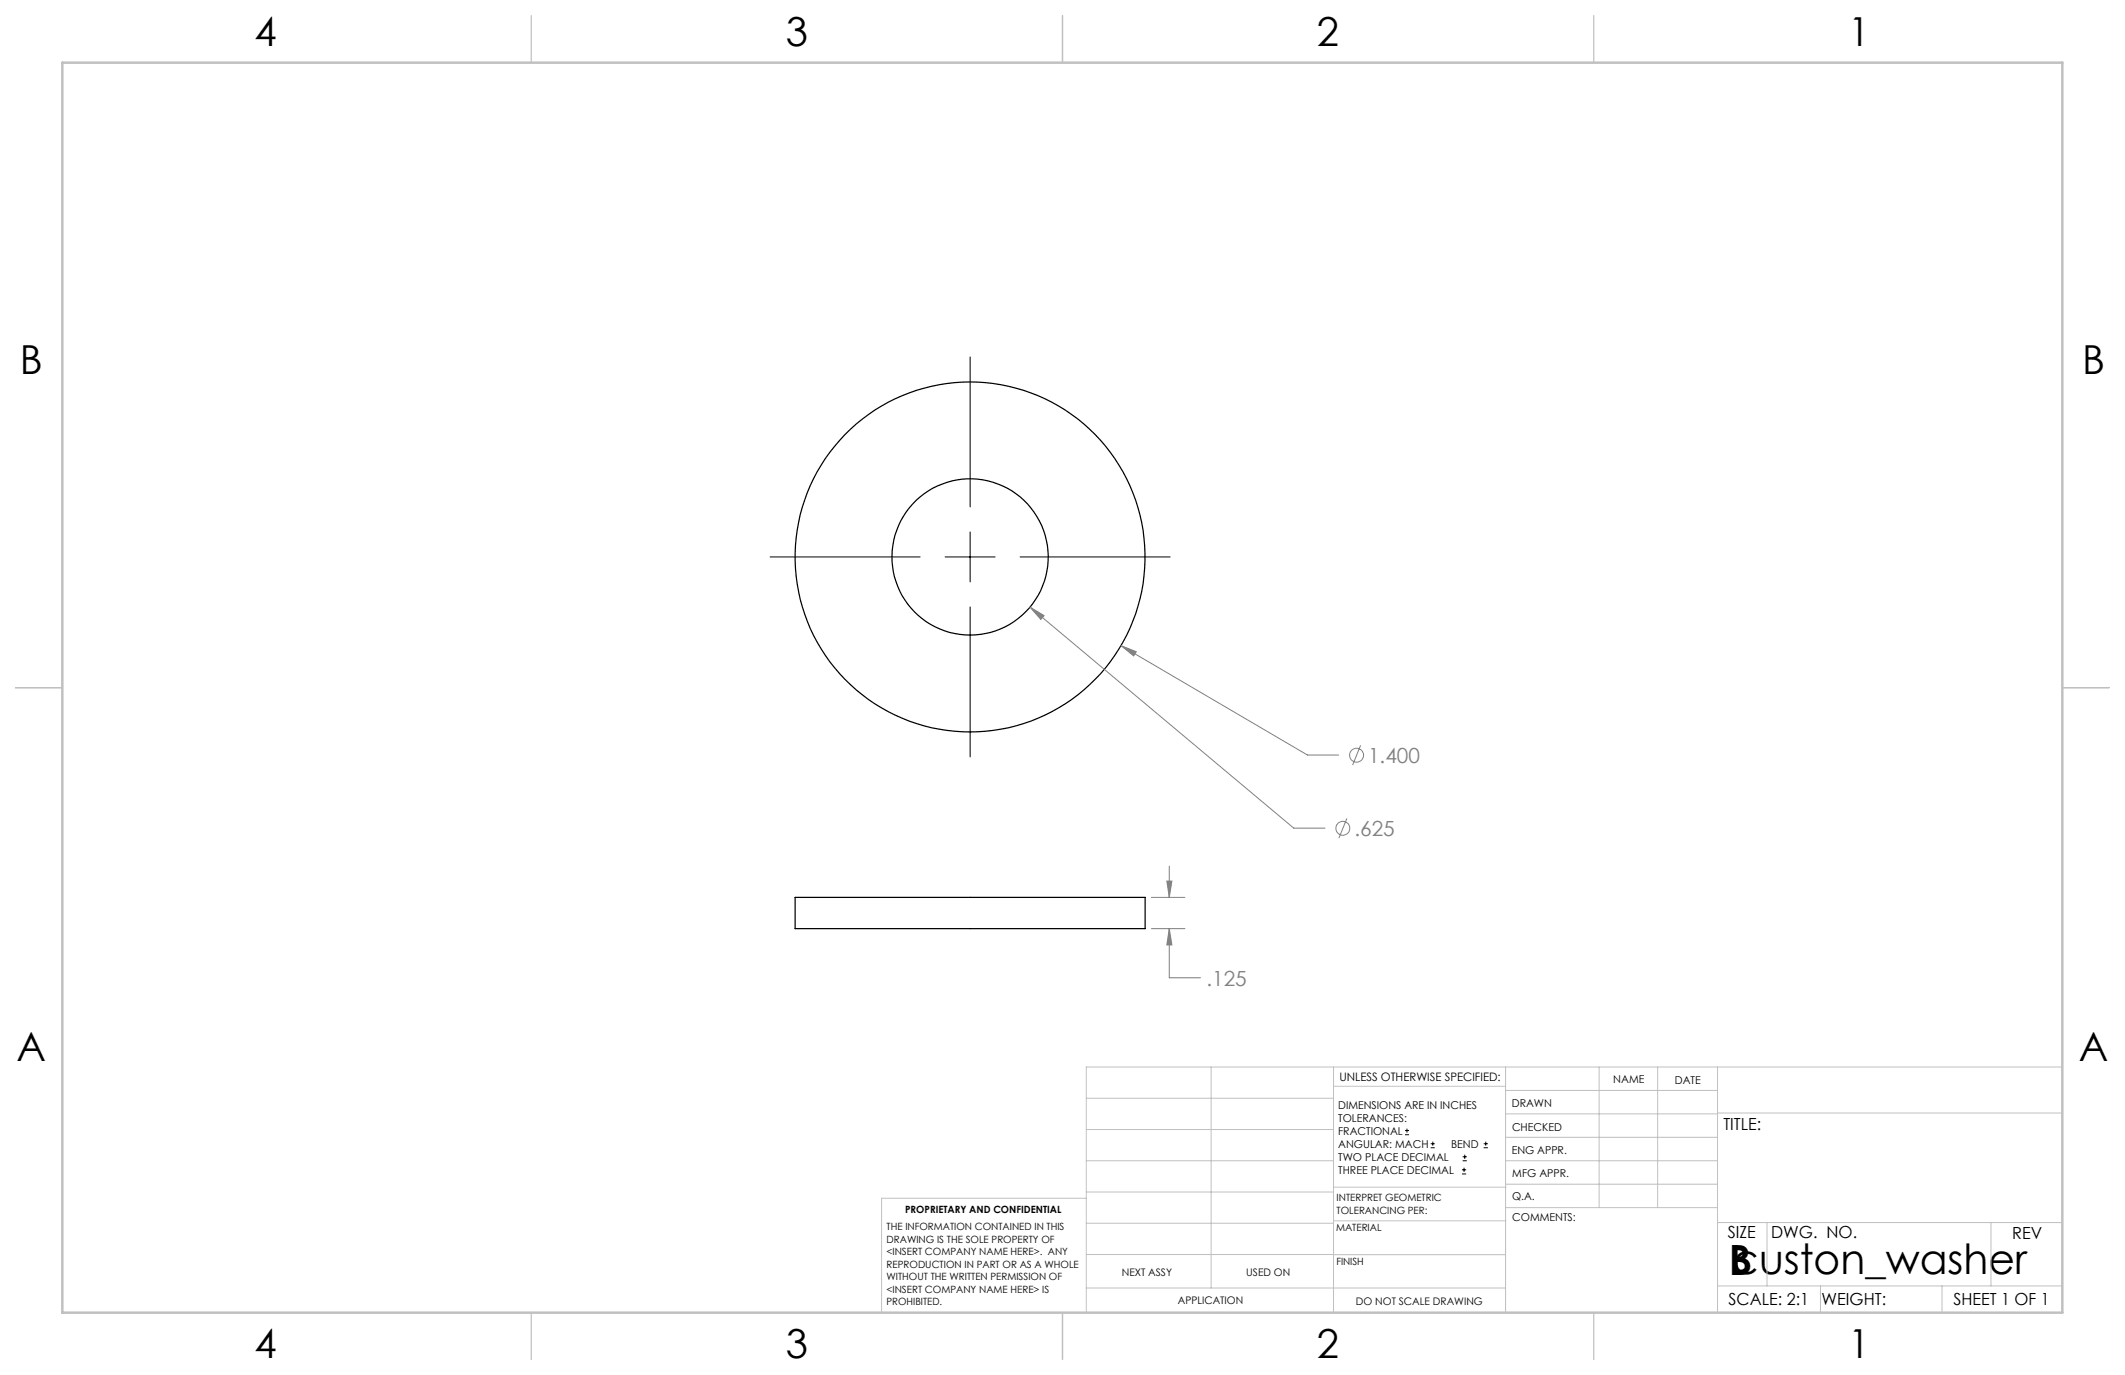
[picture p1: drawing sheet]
<svg xmlns="http://www.w3.org/2000/svg" width="432mm" height="279mm" viewBox="0 0 432 279" stroke-linecap="round" stroke-linejoin="round" font-family="sans-serif">
<g fill="none" stroke="#000" stroke-width=".25">
<path d="M161.6 182.4h71.1v6.3h-71.1z"/>
<circle cx="197.1" cy="113.2" r="15.9"/>
<circle cx="197.1" cy="113.2" r="35.6"/>
</g>
<g fill="none" stroke="#808080" stroke-width=".2">
<path d="M209.3 123.4l2.9 1.7-.7 .8zM209.3 123.4l53.6 44.9h6.3M227.8 131.2l3.1 1.2-.5 .9zM227.8 131.2l37.9 22.2h6.3M276.5 151.4l-1.7 4.1M237.1 179h1l-.5 3.4zM237.6 176v6.4M273.7 166.3l-1.6 4M234 188.7h6.8M234 182.4h6.8M237.6 188.7l.5 3.3h-1zM237.6 188.7v10h6.3"/>
<circle cx="275.7" cy="153.5" r="1.41"/>
<circle cx="272.9" cy="168.3" r="1.41"/>
</g>
<g fill="none" stroke="#000" stroke-width=".2">
<path d="M197.1 72.5v30.5M156.5 113.2h30.5M192.1 113.2h10.1M197.1 108.1v10.2M207.3 113.2h30.5M197.1 123.3v30.5M285.5 230.6h.8M285.5 229.7h.8M285.9 229.3v.9M290.7 233.2h.8M290.7 232.4h.8M291.1 232v.8"/>
<path d="M297.1 238.5h.8M297.1 237.7h.8M297.2 235.9h.9M297.2 235.1h.9M297.5 237.3v.8M297.6 234.6v.9M301.5 233.2h.8M301.5 232.4h.8M301.9 232v.8"/>
</g>
<g fill="none" stroke="#c0c0c0" stroke-width=".2">
<path d="M246.1 216.8v44.9M271 216.8v49.9M305.9 216.8v49.9M324.9 216.8v28.6M336.8 216.8v28.6M349 216.8v49.9M419.1 216.8h-198.4v49.9M220.7 235.9h50.3M220.7 229.5h50.3M220.7 223.2h50.3M271 220.7h34.9M305.9 231.1h43.1"/>
<path d="M305.9 226.3h43.1M305.9 221.6h43.1M305.9 235.9h43.1M349 226.2h70.1M220.7 248.6h50.3M220.7 242.2h50.3M220.7 254.9h50.3M220.7 243.5h-41.6v23.2M271 255h34.9M271 248.1h35M271 241.2h35M305.9 240.6h43.1"/>
<path d="M306 245.4h43M349 248.4h70.1M359.1 248.4v12.9M404.6 248.4v12.9M220.7 261.7h85.2M349 261.3h70.1M369.9 261.3v5.4M394.6 261.3v5.4"/>
</g>
<path d="M108 3.2v9.5M215.9 3.2v9.5M323.8 3.2v9.5M3.1 139.7h9.6M419.1 139.7h9.5M108 266.7v9.6M215.9 266.7v9.6M323.8 266.7v9.6" fill="none" stroke="#c0c0c0" stroke-width=".25"/>
<path d="M12.7 12.7h406.4v254h-406.4z" fill="none" stroke="#c0c0c0" stroke-width=".5"/>
<path d="M227.8 131.2l2.6 2.1 .5-.9zM209.3 123.4l2.2 2.5 .7-.8zM237.6 188.7l.5 3.3h-1zM237.1 179h1l-.5 3.4z" fill="#808080"/>
<g font-size="8.5">
<text x="351.3" y="259">B</text>
<text x="352.1" y="258.9">custon_washer</text>
</g>
<g font-size="8.1">
<text x="51.7" y="9.3">4</text>
<text x="159.7" y="9.3">3</text>
<text x="267.6" y="9.3">2</text>
<text x="375.6" y="9.3">1</text>
<text x="4" y="76">B</text>
<text x="423.1" y="76">B</text>
<text x="3.3" y="215.7">A</text>
<text x="422.4" y="215.7">A</text>
<text x="51.7" y="276">4</text>
<text x="159.7" y="276">3</text>
<text x="267.6" y="276">2</text>
<text x="375.6" y="276">1</text>
</g>
<g font-size="4.2" fill="#808080">
<text x="278" y="155">1.400</text>
<text x="275.2" y="169.8">.625</text>
<text x="245.1" y="200.3">.125</text>
</g>
<g font-size="3.4">
<text x="350.2" y="229.5">TITLE:</text>
<text x="351.1" y="251.6">SIZE</text>
<text x="359.9" y="251.6">DWG. NO.</text>
<text x="408.9" y="251.7">REV</text>
<text x="351.2" y="265.2">SCALE: 2:1</text>
<text x="370.1" y="265.3">WEIGHT:</text>
<text x="396.9" y="265.2">SHEET 1 OF 1</text>
</g>
<text font-size="2.4" x="272.2" y="219.7">UNLESS OTHERWISE SPECIFIED:</text>
<g font-size="2.2">
<text x="327.8" y="220.1">NAME</text>
<text x="340.3" y="220.2">DATE</text>
<text x="271.9" y="225.3">DIMENSIONS ARE IN INCHES</text>
<text x="271.9" y="227.9">TOLERANCES:</text>
<text x="307.2" y="224.9">DRAWN</text>
<text x="271.9" y="230.6">FRACTIONAL</text>
<text x="271.9" y="233.2">ANGULAR: MACH</text>
<text x="294.9" y="233.2">BEND</text>
<text x="307.3" y="229.8">CHECKED</text>
<text x="271.9" y="235.9">TWO PLACE DECIMAL</text>
<text x="271.9" y="238.5">THREE PLACE DECIMAL</text>
<text x="307.2" y="234.5">ENG APPR.</text>
<text x="307.3" y="239.2">MFG APPR.</text>
<text x="307.3" y="243.9">Q.A.</text>
<text x="307.3" y="248.1">COMMENTS:</text>
</g>
<g font-size="2.1">
<text x="227.9" y="259.2">NEXT ASSY</text>
<text x="253.3" y="259.2">USED ON</text>
<text x="239.3" y="265">APPLICATION</text>
<text x="275.5" y="265.1">DO NOT SCALE DRAWING</text>
</g>
<g font-size="2">
<text x="271.6" y="244.1">INTERPRET GEOMETRIC</text>
<text x="180.2" y="250">THE INFORMATION CONTAINED IN THIS</text>
<text x="183.9" y="246.4">PROPRIETARY AND CONFIDENTIAL</text>
<text x="271.5" y="250.2">MATERIAL</text>
<text x="271.6" y="246.6">TOLERANCING PER:</text>
<text x="180.2" y="252.5">DRAWING IS THE SOLE PROPERTY OF</text>
<text x="180.2" y="255.1">&lt;INSERT COMPANY NAME HERE&gt;. ANY</text>
<text x="180.2" y="257.6">REPRODUCTION IN PART OR AS A WHOLE</text>
<text x="271.5" y="257">FINISH</text>
<text x="180.2" y="260.1">WITHOUT THE WRITTEN PERMISSION OF</text>
<text x="180.2" y="262.6">&lt;INSERT COMPANY NAME HERE&gt; IS</text>
<text x="180.2" y="265.2">PROHIBITED.</text>
</g>
</svg>
